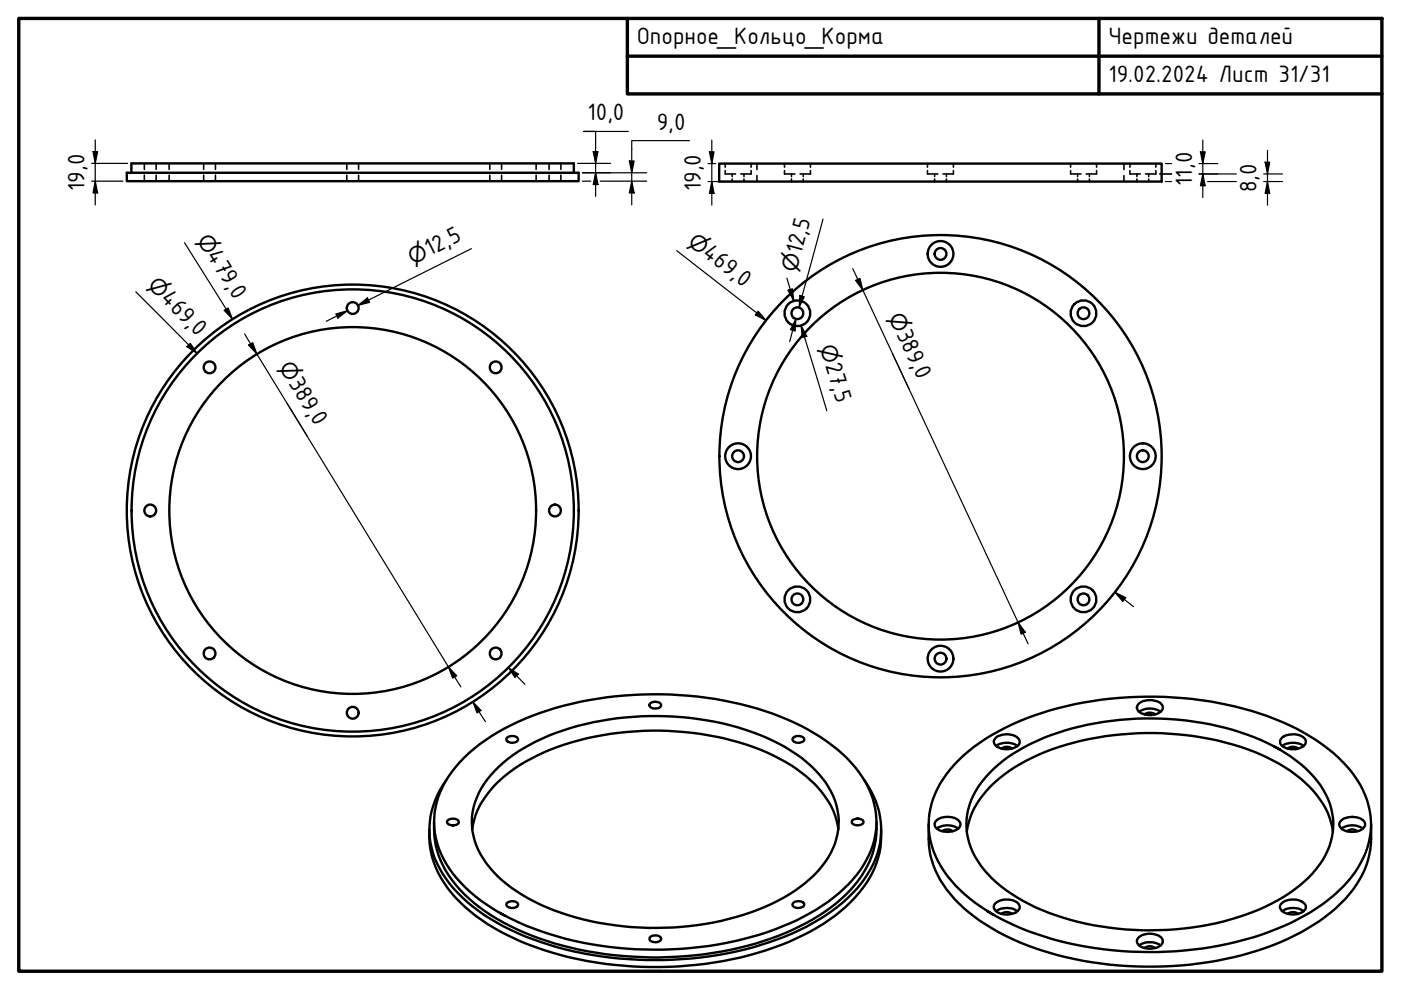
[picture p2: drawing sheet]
<svg xmlns="http://www.w3.org/2000/svg" width="297mm" height="210mm" viewBox="0 0 297 210" stroke-linecap="round" stroke-linejoin="round" font-family="sans-serif">
<!-- layer: Hidden (ISO) -->
<g fill="none" stroke="#000" stroke-width=".34">
<path d="M30.6 34.6v1.3M30.6 37.1v1.3M33.1 34.6v1.3M33.1 37.1v1.3M35.9 34.6v1.3M35.9 37.1v1.3M43.2 34.6v1.3M43.2 37.1v1.3M45.7 34.6v1.3M45.7 37.1v1.3M73.5 34.6v1.3M73.5 37.1v1.3"/>
<path d="M76 34.6v1.3M76 37.1v1.3M103.8 34.6v1.3M103.8 37.1v1.3M106.3 34.6v1.3M106.3 37.1v1.3M113.7 34.6v1.3M113.7 37.1v1.3M116.4 34.6v1.3M116.4 37.1v1.3M118.9 34.6v1.3M118.9 37.1v1.3"/>
<path d="M153.8 36.2v.7h2.2M153.8 34.7v.7M155.2 36.9v.5M155.2 37.9v.6M157.7 36.9v.5M157.7 37.9v.6M159.3 36.2v.7h-2.2M159.3 34.7v.7M160.5 34.7v1.3M160.5 37.2v1.3M166.3 36.2v.7h2.2M166.3 34.7v.7"/>
<path d="M167.8 36.9v.5M167.8 37.9v.6M170.3 36.9v.5M170.3 37.9v.6M171.8 36.2v.7h-2.2M171.8 34.7v.7M196.6 36.2v.7h2.2M196.6 34.7v.7M198.2 36.9v.5M198.2 37.9v.6M200.7 36.9v.5M200.7 37.9v.6"/>
<path d="M202.1 36.2v.7h-2.2M202.1 34.7v.7M227 36.2v.7h2.2M227 34.7v.7M228.5 36.9v.5M228.5 37.9v.6M231 36.9v.5M231 37.9v.6M232.5 36.2v.7h-2.2M232.5 34.7v.7M238.3 34.7v1.3M238.3 37.2v1.3"/>
<path d="M239.6 36.2v.7h2.2M239.6 34.7v.7M241 36.9v.5M241 37.9v.6M243.5 36.9v.5M243.5 37.9v.6M245.1 36.2v.7h-2.2M245.1 34.7v.7"/>
</g>
<!-- layer: Visible (ISO) -->
<g fill="none" stroke="#000" stroke-width=".51">
<path d="M26.9 36.6h95.8v1.8h-95.8zM27.9 36.6v-2h93.8v2M152.5 34.7h93.8v3.8h-93.8zM107.5 156.4a1.61 1.61 0 0 1 2.3 .2l.1 .2a1.46 1.46 0 0 1-2.5 0zM137.8 149.2a1.66 1.66 0 0 1 2.4 .2 1.14 1.14 0 0 1-1.6 .8l-.8-.3a.47 .47 0 0 1 0-.7zM168.2 156.4a1.6 1.6 0 0 1 2.3 .3 1.31 1.31 0 0 1-1.9 .7l-.5-.5zM211.2 156.4a3.8 3.8 0 0 1 4.8 .3 1.29 1.29 0 0 1-1.1 1.9 3.2 3.2 0 0 1-4.2-1.1 1.06 1.06 0 0 1 .5-1.1zM211.2 158.2a4.1 4.1 0 0 1 4.5 0M212.3 158.7a1.76 1.76 0 0 1 2.2 0M241.4 149.2a3.9 3.9 0 0 1 4.9 .2 1.25 1.25 0 0 1-.9 1.9 3.8 3.8 0 0 1-4.2-.7 1.01 1.01 0 0 1 .2-1.4zM241.5 150.9a3.9 3.9 0 0 1 4.5 0M242.7 151.5a1.75 1.75 0 0 1 2.2 0"/>
<path d="M270 158.2l1.3 .7a58.7 58.7 0 0 0-33.9-6.3 51.2 51.2 0 0 0-23.8 8 20.1 20.1 0 0 0-8.3 11 14.5 14.5 0 0 0 3.4 12.9 35.4 35.4 0 0 0 16.7 10.1 62.7 62.7 0 0 0 43-2.4 27.1 27.1 0 0 0 12.6-10.8 13.9 13.9 0 0 0-1.8-15.9 27.6 27.6 0 0 0-7.9-6.6M271.9 158.2a4.1 4.1 0 0 1 4.5 0M271.9 156.4a3.8 3.8 0 0 1 4.8 .4 1.39 1.39 0 0 1-1.2 1.8 3.6 3.6 0 0 1-4.1-1l.1-.7zM273 158.7a1.76 1.76 0 0 1 2.2 0M91 175.9a19.6 19.6 0 0 0 6.6 15.5 46.1 46.1 0 0 0 19.7 10.6 78.3 78.3 0 0 0 50-2.3 38.4 38.4 0 0 0 15.6-11.3 18.2 18.2 0 0 0 3.9-12.5M92 174.3a19.4 19.4 0 0 0 6.5 15.3 48.7 48.7 0 0 0 22.7 11.4 77.5 77.5 0 0 0 43.9-2.6 39.8 39.8 0 0 0 16.1-10.7 18.4 18.4 0 0 0 4.6-13.4M94.6 165.4a17.2 17.2 0 0 0 0 20.9 37.8 37.8 0 0 0 16.8 12.3 78.4 78.4 0 0 0 55.1 0 37.6 37.6 0 0 0 16.8-12.3 17.2 17.2 0 0 0 0-20.9M94.9 174a1.68 1.68 0 0 1 2.3 .1 1.06 1.06 0 0 1-1.5 .9l-.7-.3a.47 .47 0 0 1-.1-.7zM100.1 175.8a18.3 18.3 0 0 1 7.9-12 45.2 45.2 0 0 1 19.8-7.9 62 62 0 0 1 36 4.2 25.8 25.8 0 0 1 12.9 11.7l.6 2 .5 2M104.9 163.5a36.8 36.8 0 0 1 16-9.1 63.6 63.6 0 0 1 41.6 2 28 28 0 0 1 13.2 10.5 14 14 0 0 1-1.5 16.8 34.1 34.1 0 0 1-16.5 10.2 63.2 63.2 0 0 1-43-2 27.8 27.8 0 0 1-12.8-10.7 13.9 13.9 0 0 1 1.4-15.9zM180.8 173.9a1.63 1.63 0 0 1 2.3 .3 1.34 1.34 0 0 1-2 .7l-.2-.2a.48 .48 0 0 1-.1-.8zM196.9 174.8a20.3 20.3 0 0 0 1.4 9.7 26.6 26.6 0 0 0 10.7 11.5 61.9 61.9 0 0 0 28.1 8.7 74 74 0 0 0 35.9-5.6 36.5 36.5 0 0 0 13.9-10.4 19.1 19.1 0 0 0 3.8-13.9"/>
<path d="M198.6 175.7a3.9 3.9 0 0 1 4.6 0M198.7 173.8a3.9 3.9 0 0 1 4.6 .3 1.19 1.19 0 0 1-.7 1.9 3.6 3.6 0 0 1-4.4-.9v-.8zM199.8 176.2a1.76 1.76 0 0 1 2.2 0M205 176.3a18.3 18.3 0 0 1 7.9-12 45.2 45.2 0 0 1 19.7-7.9 62 62 0 0 1 36.1 4.2 25.8 25.8 0 0 1 12.8 11.8l.7 1.9 .4 2M284.4 174a3.9 3.9 0 0 1 4.9 .2 1.36 1.36 0 0 1-1.1 1.9 3.7 3.7 0 0 1-4.1-.9 .95 .95 0 0 1 .3-1.2zM284.4 175.7a3.9 3.9 0 0 1 4.6 0M285.6 176.2a1.76 1.76 0 0 1 2.2 0M105.7 193.4a28.8 28.8 0 0 1-12.2-12.4 16.6 16.6 0 0 1 2.3-17.4 38.5 38.5 0 0 1 17-11.8 76.6 76.6 0 0 1 52.6 .1 37.5 37.5 0 0 1 16.8 11.9 16.9 16.9 0 0 1 .2 20.7 36.4 36.4 0 0 1-16.6 11.9 76 76 0 0 1-52.6 .5l-3.1-1.3-4.4-2.2 1.4 .8M107.4 191.5a1.68 1.68 0 0 1 2.4 .1 1.08 1.08 0 0 1-1.5 .9l-.7-.3-.2-.3zM137.8 198.8a1.73 1.73 0 0 1 2.3 .1 1.12 1.12 0 0 1-1.7 .8l-.3-.1a.59 .59 0 0 1-.3-.8zM168.1 191.5a1.69 1.69 0 0 1 2.4 .1 1 1 0 0 1-1.4 .9l-.8-.3a.49 .49 0 0 1-.2-.7zM209.3 193.1l1.3 .8a28.8 28.8 0 0 1-12.2-12.4 16.6 16.6 0 0 1 2.3-17.4 35 35 0 0 1 13.9-10.5 74.8 74.8 0 0 1 41.8-4.9 55.9 55.9 0 0 1 24.9 9.9 22.6 22.6 0 0 1 9.1 13.3 17.6 17.6 0 0 1-4.7 15.1 40.8 40.8 0 0 1-16.6 10.6 76.7 76.7 0 0 1-52.6-.8l-5.9-2.9"/>
<path d="M211.1 191.5a3.9 3.9 0 0 1 4.9 .2 1.26 1.26 0 0 1-.9 1.9 3.7 3.7 0 0 1-4.2-.8 .96 .96 0 0 1 .2-1.3zM211.2 193.2a4.1 4.1 0 0 1 4.5 0M212.3 193.8a1.76 1.76 0 0 1 2.2 0M241.5 198.7a3.8 3.8 0 0 1 4.9 .3 1.38 1.38 0 0 1-1.2 1.9 4 4 0 0 1-3.9-.7 1 1 0 0 1 .2-1.5zM271.7 191.6a3.7 3.7 0 0 1 5.1 .3 1.45 1.45 0 0 1-1.4 1.8 3.6 3.6 0 0 1-3.8-.9 .88 .88 0 0 1 .1-1.2zM271.9 193.2a4.1 4.1 0 0 1 4.5 0M273 193.8a1.76 1.76 0 0 1 2.2 0M241.5 200.5a4.1 4.1 0 0 1 4.5 0M242.7 201a1.75 1.75 0 0 1 2.2 0"/>
<circle cx="199.4" cy="53.8" r="1.25"/>
<circle cx="199.4" cy="53.8" r="2.73"/>
<circle cx="44.4" cy="77.9" r="1.25"/>
<circle cx="74.8" cy="65.3" r="1.25"/>
<circle cx="105.1" cy="77.9" r="1.25"/>
<circle cx="169.1" cy="66.4" r="1.25"/>
<circle cx="169.1" cy="66.4" r="2.73"/>
<circle cx="229.7" cy="66.4" r="2.73"/>
<circle cx="229.7" cy="66.4" r="1.25"/>
<circle cx="156.5" cy="96.7" r="1.25"/>
<circle cx="156.5" cy="96.7" r="2.73"/>
<circle cx="199.4" cy="96.7" r="38.9"/>
<circle cx="199.4" cy="96.7" r="46.9"/>
<circle cx="242.3" cy="96.7" r="2.73"/>
<circle cx="242.3" cy="96.7" r="1.25"/>
<circle cx="31.9" cy="108.2" r="1.25"/>
<circle cx="74.8" cy="108.2" r="47.9"/>
<circle cx="74.8" cy="108.2" r="38.9"/>
<circle cx="74.8" cy="108.2" r="46.9"/>
<circle cx="117.7" cy="108.2" r="1.25"/>
<circle cx="44.4" cy="138.5" r="1.25"/>
<circle cx="105.1" cy="138.5" r="1.25"/>
<circle cx="169.1" cy="127.1" r="1.25"/>
<circle cx="169.1" cy="127.1" r="2.73"/>
<circle cx="199.4" cy="139.7" r="2.73"/>
<circle cx="199.4" cy="139.7" r="1.25"/>
<circle cx="229.7" cy="127.1" r="2.73"/>
<circle cx="229.7" cy="127.1" r="1.25"/>
<circle cx="74.8" cy="151.1" r="1.25"/>
</g>
<!-- layer: Border (ISO) -->
<path d="M4 3.9h289v202h-289zM133 3.9v16h160M133 11.9h160M233 3.9v16" fill="none" stroke="#000" stroke-width=".72"/>
<!-- layer: Dimension (ISO) -->
<g fill="none" stroke="#000" stroke-width=".25">
<path d="M19.4 34.6h7.7M19.4 38.4h6.7M19.7 32.1h1l-.5 2.5zM20.2 38.4l.5 2.5h-1zM20.2 29.6v13.8M122.5 34.6h7M123.5 36.6h13.6M123.5 38.4h1.8M125.8 32.1h1l-.5 2.5zM126.3 36.6l.5 2.5h-1zM127.3 38.4h9.8M133.2 27.9h-9.5h2.6v13.7"/>
<path d="M133.4 34.1h1.1l-.6 2.5zM133.9 38.4l.6 2.5h-1.1zM146.2 29.8h-12.3v13.6M150.1 34.7h1.6M150.1 38.5h6.9M150.4 32.2h1l-.5 2.5zM150.9 38.5l.5 2.5h-1zM150.9 29.7v13.8M245.9 36.9h2.5M247.1 34.7h1.3M247.1 38.5h1.3M254.2 34.7h4"/>
<path d="M254.2 36.9h7.9M254.5 32.2h1l-.5 2.5zM255 36.9l.5 2.5h-1zM255 29.7v12.2M256 38.5h6.1M267.9 36.9h4M267.9 38.5h4M268.2 34.4h1l-.5 2.5zM268.7 38.5l.5 2.5h-1zM268.7 31.9v11.6M39.1 51.4l10.2 16.3M99.9 52.7l-24 12"/>
<path d="M143.5 53.1l18.9 14.8M166.8 59l1.5 4.8M174.5 46.5l-5.1 18.7M180.8 57l37.2 79.5M181.4 59.5l.9-.5 .6 2.5zM28.8 61.9l12.9 13M39.6 73.5l.7-.7 1.4 2.1zM47.5 65.8l.9-.5 .9 2.4zM51.9 70.8l45.8 74.8M52.7 73.2l.9-.5 .8 2.3zM71.2 66.6l2.5-.7-2.1 1.6zM73.7 65.9l-4.5 2.2"/>
<path d="M75.9 64.7l2-1.5 .5 .9zM160.7 66l1.7 1.9-2.3-1.1zM167.1 61.5l.9-.3 .3 2.6zM168.7 67.6l-.1 2.6-1-.3zM168.7 67.6l-1.3 4.8M169.6 62.7l.9 .2-1.1 2.3zM169.8 69l1.3 2.3-1 .3zM169.8 69l5.5 18.1M189.2 75l3.5 7.5M60.9 85.5l4.3 7.1M215.9 132l1.5 2-.9 .5zM236.4 125.6l2.3 1.1-.7 .8z"/>
<path d="M236.4 125.6l3.9 3M95.1 141.4l1.7 1.9-.8 .5zM100.2 148.8l1.8 1.8-.9 .5zM100.2 148.8l2.7 4.2M107.8 141.5l2.1 1.4-.7 .8zM107.8 141.5l3.5 3.6"/>
</g>
<g fill="#000">
<path d="M19.7 32.1h1l-.5 2.5zM125.8 32.1h1l-.5 2.5zM126.3 36.6l.5 2.5h-1zM133.4 34.1h1.1l-.6 2.5zM150.4 32.2h1l-.5 2.5zM254.5 32.2h1l-.5 2.5zM255 36.9l.5 2.5h-1zM268.2 34.4h1l-.5 2.5zM20.2 38.4l.5 2.5h-1zM133.9 38.4l.6 2.5h-1.1zM150.9 38.5l.5 2.5h-1zM181.4 59.5l.9-.5 .6 2.5z"/>
<path d="M268.7 38.5l.5 2.5h-1zM39.6 73.5l.7-.7 1.4 2.1zM47.5 65.8l.9-.5 .9 2.4zM52.7 73.2l.9-.5 .8 2.3zM71.2 66.6l2.5-.7-2.1 1.6zM75.9 64.7l2-1.5 .5 .9zM160.7 66l1.7 1.9-2.3-1.1zM167.1 61.5l.9-.3 .3 2.6zM168.7 67.6l-.1 2.6-1-.3zM169.6 62.7l.9 .2-1.1 2.3zM169.8 69l1.3 2.3-1 .3zM215.9 132l1.5 2-.9 .5z"/>
<path d="M236.4 125.6l2.3 1.1-.7 .8zM95.1 141.4l1.7 1.9-.8 .5zM100.2 148.8l1.8 1.8-.9 .5zM107.8 141.5l2.1 1.4-.7 .8z"/>
</g>
<g font-size="5.4">
<text x="135" y="9.3">Опорное_Кольцо_Корма</text>
<text x="235" y="9.4">Чертежи деталей</text>
<text x="235" y="17.4">19.02.2024 Лист 31/31</text>
<text x="124.5" y="25.5">10,0</text>
<text x="139.3" y="27.5">9,0</text>
<text x="17.9" y="40.4" transform="rotate(-90 17.9 40.4)">19,0</text>
<text x="148.6" y="40.5" transform="rotate(-90 148.6 40.5)">19,0</text>
<text x="252.7" y="39.4" transform="rotate(-90 252.7 39.4)">11,0</text>
<text x="266.4" y="40.7" transform="rotate(-90 266.4 40.7)">8,0</text>
<text x="43.7" y="54.2" transform="rotate(58 43.7 54.2)">479,0</text>
<text x="91.1" y="54.4" transform="rotate(-27 91.1 54.4)">12,5</text>
<text x="148.7" y="54.1" transform="rotate(38 148.7 54.1)">469,0</text>
<text x="169.8" y="54.2" transform="rotate(-75 169.8 54.2)">12,5</text>
<text x="33.9" y="63.5" transform="rotate(45 33.9 63.5)">469,0</text>
<text x="190" y="70.8" transform="rotate(65 190 70.8)">389,0</text>
<text x="175" y="77.4" transform="rotate(73 175 77.4)">27,5</text>
<text x="61.1" y="81.2" transform="rotate(59 61.1 81.2)">389,0</text>
</g>
<g font-size="4.6">
<text x="41.7" y="50.8" transform="rotate(58 41.7 50.8)">⌀</text>
<text x="145.6" y="51.7" transform="rotate(38 145.6 51.7)">⌀</text>
<text x="87.5" y="56.1" transform="rotate(-27 87.5 56.1)">⌀</text>
<text x="168.8" y="57.9" transform="rotate(-75 168.8 57.9)">⌀</text>
<text x="31.1" y="60.7" transform="rotate(45 31.1 60.7)">⌀</text>
<text x="188.3" y="67.2" transform="rotate(65 188.3 67.2)">⌀</text>
<text x="59.1" y="77.9" transform="rotate(59 59.1 77.9)">⌀</text>
<text x="173.8" y="73.6" transform="rotate(73 173.8 73.6)">⌀</text>
</g>
</svg>
